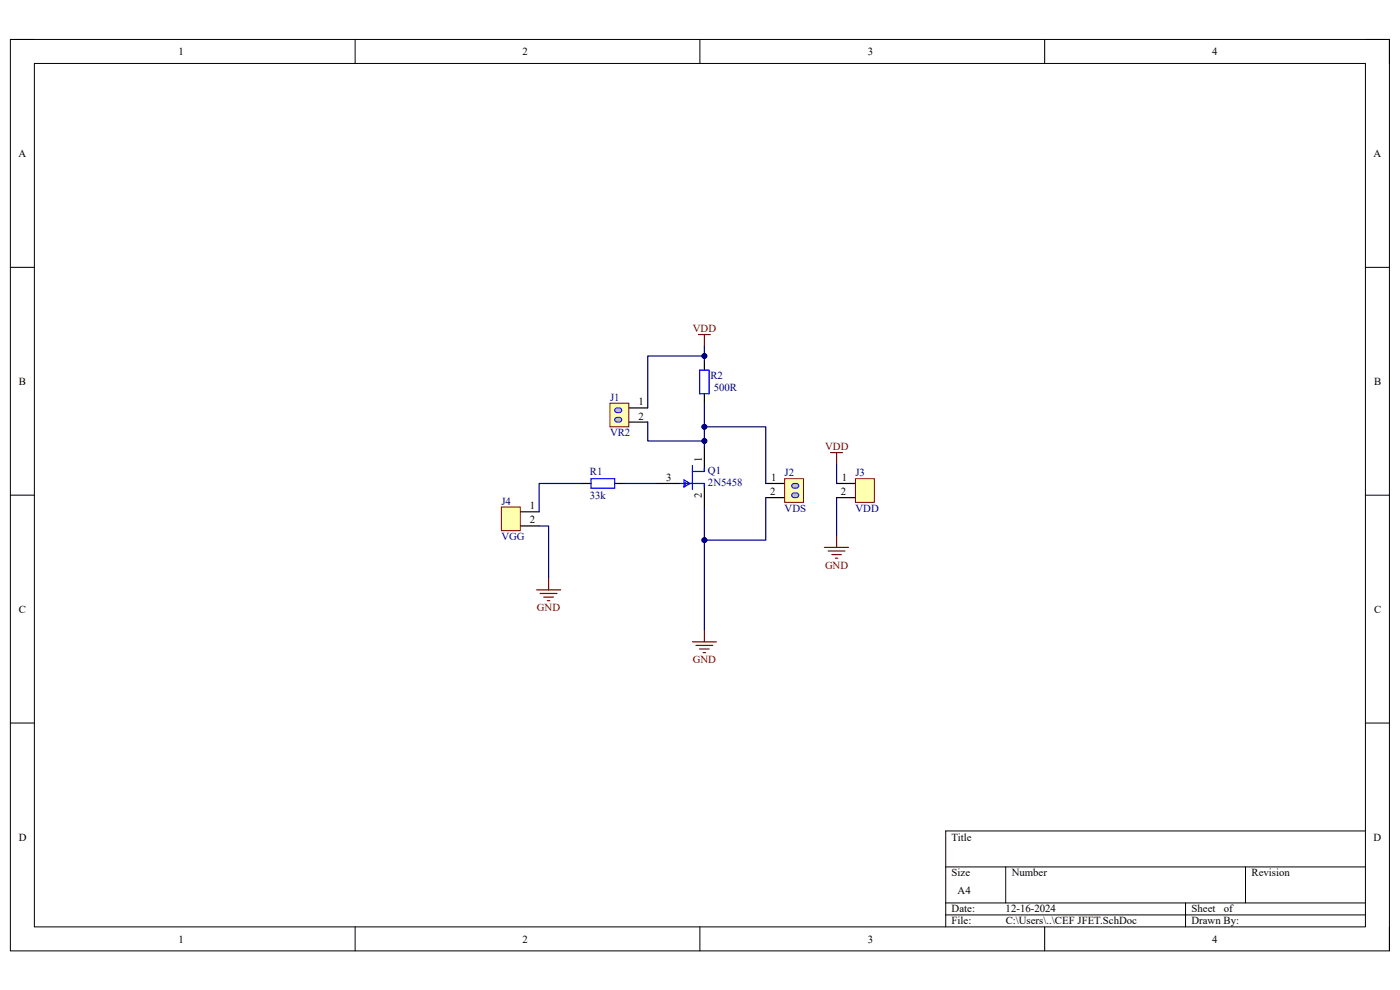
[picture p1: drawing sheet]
<svg xmlns="http://www.w3.org/2000/svg" width="297mm" height="210mm" viewBox="0 0 297 210" stroke-linecap="round" stroke-linejoin="round" font-family="sans-serif">
<path d="M2.2 8.4h292.6v193.3h-292.6z" fill="none" stroke="#000" stroke-width=".21"/>
<path d="M7.3 13.5h282.4v183.1h-282.4z" fill-rule="evenodd" fill="#fff"/>
<g fill="none" stroke="#000" stroke-width=".21">
<path d="M2.2 8.4h5.1M7.3 13.5h282.4v183.1h-282.4zM75.3 8.4v5.1M148.5 8.4v5.1M221.6 8.4v5.1M289.7 8.4h5.1v5.1M2.2 56.7h5.1M289.7 56.7h5.1M2.2 105h5.1M289.7 105.1h5.1M2.2 153.4h5.1M289.7 153.4h5.1"/>
<path d="M289.7 176.3h-89.1v20.3M75.3 196.6v5.1M148.5 196.6v5.1M200.6 183.9h89.1M200.6 191.5h89.1M200.6 194.1h89.1M213.4 183.9v7.6M221.6 196.6v5.1M251.5 191.5v5.1M264.2 183.9v7.6M294.8 196.6v5.1"/>
</g>
<path d="M149.4 94.9v5.1M110.4 108.6h4M110.4 111.6h4M139.3 102.6h5M149.4 102.6v5" fill="none" stroke="#000" stroke-width=".25"/>
<path d="M146.9 98.7v5.1M149.4 99.3v.7h-2.5M144.3 102.6h5.1v.7M145.1 101.8l1.3 .8-1.3 .7zM145.4 102.3v.8" fill="none" stroke="#00f" stroke-width=".25"/>
<path d="M106.4 107.6h4v5h-4z" fill-rule="evenodd" fill="#ffffb0"/>
<path d="M106.4 107.6h4v5h-4z" fill="none" stroke="#800000" stroke-width=".21"/>
<path d="M177.5 102.6h4M177.5 105.6h4" fill="none" stroke="#000" stroke-width=".25"/>
<path d="M181.5 101.6h4v5h-4z" fill-rule="evenodd" fill="#ffffb0"/>
<path d="M181.5 101.6h4v5h-4z" fill="none" stroke="#800000" stroke-width=".21"/>
<path d="M133.4 86.5h4M133.4 89.5h4" fill="none" stroke="#000" stroke-width=".25"/>
<path d="M129.4 85.5h4v5h-4z" fill-rule="evenodd" fill="#ffffb0"/>
<path d="M129.4 85.5h4v5h-4z" fill="none" stroke="#800000" stroke-width=".21"/>
<path d="M130.5 86.8a.97 .97 0 0 1 1.3 0 .5 .5 0 0 1-.4 .7h-.5a.5 .5 0 0 1-.4-.7z" fill-rule="evenodd" fill="#c0c0c0"/>
<path d="M130.5 86.8a.97 .97 0 0 1 1.3 0 .5 .5 0 0 1-.4 .7h-.5a.5 .5 0 0 1-.4-.7z" fill="none" stroke="#00f" stroke-width=".21"/>
<path d="M130.5 88.8a.97 .97 0 0 1 1.3 0 .5 .5 0 0 1-.4 .7h-.5a.5 .5 0 0 1-.4-.7z" fill-rule="evenodd" fill="#c0c0c0"/>
<path d="M130.5 88.8a.97 .97 0 0 1 1.3 0 .5 .5 0 0 1-.4 .7h-.5a.5 .5 0 0 1-.4-.7z" fill="none" stroke="#00f" stroke-width=".21"/>
<path d="M162.5 102.6h4M162.5 105.6h4" fill="none" stroke="#000" stroke-width=".25"/>
<path d="M166.5 101.6h4v5h-4z" fill-rule="evenodd" fill="#ffffb0"/>
<path d="M166.5 101.6h4v5h-4z" fill="none" stroke="#800000" stroke-width=".21"/>
<path d="M168 102.8a.97 .97 0 0 1 1.4 0 .5 .5 0 0 1-.4 .8h-.5a.5 .5 0 0 1-.5-.8z" fill-rule="evenodd" fill="#c0c0c0"/>
<path d="M168 102.8a.97 .97 0 0 1 1.4 0 .5 .5 0 0 1-.4 .8h-.5a.5 .5 0 0 1-.5-.8z" fill="none" stroke="#00f" stroke-width=".21"/>
<path d="M168.2 104.6a1.03 1.03 0 0 1 1.2 .2 .5 .5 0 0 1-.4 .8h-.5a.5 .5 0 0 1-.5-.4 .5 .5 0 0 1 .2-.6z" fill-rule="evenodd" fill="#c0c0c0"/>
<path d="M168.2 104.6a1.03 1.03 0 0 1 1.2 .2 .5 .5 0 0 1-.4 .8h-.5a.5 .5 0 0 1-.5-.4 .5 .5 0 0 1 .2-.6z" fill="none" stroke="#00f" stroke-width=".21"/>
<path d="M149.4 76.5v2M149.4 83.5v2M123.4 102.6h2M130.4 102.6h2" fill="none" stroke="#000" stroke-width=".25"/>
<path d="M148.4 78.5h2v5h-2zM125.4 101.6h5v2h-5z" fill="none" stroke="#00f" stroke-width=".25"/>
<g fill="none" stroke="#800000" stroke-width=".25">
<path d="M148.2 71h2.5M149.4 71v2.5M176.2 96h2.6M177.5 96v2.6M174.9 116.1h5.1M175.7 116.9h3.6M176.5 117.7h2M177.2 118.4h.5M177.5 113.6v2.5M113.8 125.1h5.1M114.6 125.9h3.6M115.4 126.7h2"/>
<path d="M116.1 127.4h.5M116.4 122.6v2.5M146.9 136.2h5.1M147.7 136.9h3.5M148.4 137.7h2.1M149.2 138.4h.5M149.4 133.6v2.6"/>
</g>
<path d="M149.4 90.5h13.1v12.1M123.4 102.6h-9v6" fill="none" stroke="#000080" stroke-width=".25"/>
<circle cx="149.4" cy="90.5" r=".51" fill="#000080"/>
<circle cx="149.4" cy="90.5" r=".51" fill="none" stroke="#000080" stroke-width=".21"/>
<path d="M162.5 105.6v9h-13.1" fill="none" stroke="#000080" stroke-width=".25"/>
<circle cx="149.4" cy="114.6" r=".51" fill="#000080"/>
<circle cx="149.4" cy="114.6" r=".51" fill="none" stroke="#000080" stroke-width=".21"/>
<path d="M149.4 75.5h-12v11" fill="none" stroke="#000080" stroke-width=".25"/>
<circle cx="149.4" cy="75.5" r=".51" fill="#000080"/>
<circle cx="149.4" cy="75.5" r=".51" fill="none" stroke="#000080" stroke-width=".21"/>
<path d="M137.4 89.5v4h12" fill="none" stroke="#000080" stroke-width=".25"/>
<circle cx="149.4" cy="93.5" r=".51" fill="#000080"/>
<circle cx="149.4" cy="93.5" r=".51" fill="none" stroke="#000080" stroke-width=".21"/>
<path d="M149.4 85.5v9.4" fill="none" stroke="#000080" stroke-width=".25"/>
<circle cx="149.4" cy="90.5" r=".51" fill="#000080"/>
<circle cx="149.4" cy="90.5" r=".51" fill="none" stroke="#000080" stroke-width=".21"/>
<circle cx="149.4" cy="93.5" r=".51" fill="#000080"/>
<circle cx="149.4" cy="93.5" r=".51" fill="none" stroke="#000080" stroke-width=".21"/>
<path d="M149.4 107.6v26" fill="none" stroke="#000080" stroke-width=".25"/>
<circle cx="149.4" cy="114.6" r=".51" fill="#000080"/>
<circle cx="149.4" cy="114.6" r=".51" fill="none" stroke="#000080" stroke-width=".21"/>
<path d="M149.4 73.5v3M132.4 102.6h6.9" fill="none" stroke="#000080" stroke-width=".25"/>
<circle cx="149.4" cy="75.5" r=".51" fill="#000080"/>
<circle cx="149.4" cy="75.5" r=".51" fill="none" stroke="#000080" stroke-width=".21"/>
<path d="M177.5 98.6v4M114.4 111.6h2v11M177.5 105.6v8" fill="none" stroke="#000080" stroke-width=".25"/>
<g font-size="2.3">
<text x="37.9" y="11.7">1</text>
<text x="110.9" y="11.7">2</text>
<text x="184.1" y="11.7">3</text>
<text x="257.1" y="11.7">4</text>
<text x="3.9" y="33.3">A</text>
<text x="291.4" y="33.3">A</text>
<text x="4" y="81.6">B</text>
<text x="291.5" y="81.6">B</text>
<text x="135.4" y="86">1</text>
<text x="135.4" y="89">2</text>
<text x="148.9" y="98" transform="rotate(-90 148.9 98)">1</text>
<text x="141.4" y="102">3</text>
<text x="148.9" y="105.7" transform="rotate(-90 148.9 105.7)">2</text>
<text x="163.4" y="105">2</text>
<text x="163.6" y="102">1</text>
<text x="178.4" y="105">2</text>
<text x="178.6" y="102">1</text>
<text x="112.4" y="108">1</text>
<text x="112.4" y="111">2</text>
<text x="4" y="130">C</text>
<text x="291.5" y="130">C</text>
<text x="4" y="178.3">D</text>
<text x="201.9" y="178.3">Title</text>
<text x="291.4" y="178.3">D</text>
<text x="201.9" y="185.9">Size</text>
<text x="214.6" y="185.9">Number</text>
<text x="265.5" y="185.9">Revision</text>
<text x="203.2" y="189.7">A4</text>
<text x="201.9" y="193.5">Date:</text>
<text x="201.9" y="196.1">File:</text>
<text x="213.3" y="193.5">12-16-2024</text>
<text x="213.4" y="196.1">C:\Users\..\CEF JFET.SchDoc</text>
<text x="252.8" y="193.5">Sheet</text>
<text x="252.8" y="196.1">Drawn By:</text>
<text x="259.6" y="193.5">of</text>
<text x="37.9" y="199.9">1</text>
<text x="110.9" y="199.9">2</text>
<text x="184.1" y="199.9">3</text>
<text x="257.1" y="199.9">4</text>
</g>
<g font-size="2.3" fill="#800000">
<text x="147" y="70.4">VDD</text>
<text x="175" y="95.5">VDD</text>
<text x="175" y="120.7">GND</text>
<text x="113.9" y="129.7">GND</text>
<text x="147" y="140.7">GND</text>
</g>
<g font-size="2.3" fill="#000080">
<text x="150.7" y="80.3">R2</text>
<text x="151.4" y="83">500R</text>
<text x="129.4" y="85">J1</text>
<text x="129.4" y="92.6">VR2</text>
<text x="125.1" y="100.8">R1</text>
<text x="150.2" y="100.5">Q1</text>
<text x="166.5" y="101">J2</text>
<text x="181.5" y="101">J3</text>
<text x="106.4" y="107.1">J4</text>
<text x="125.1" y="105.8">33k</text>
<text x="150.2" y="103">2N5458</text>
<text x="166.5" y="108.6">VDS</text>
<text x="181.5" y="108.6">VDD</text>
<text x="106.4" y="114.6">VGG</text>
</g>
</svg>
